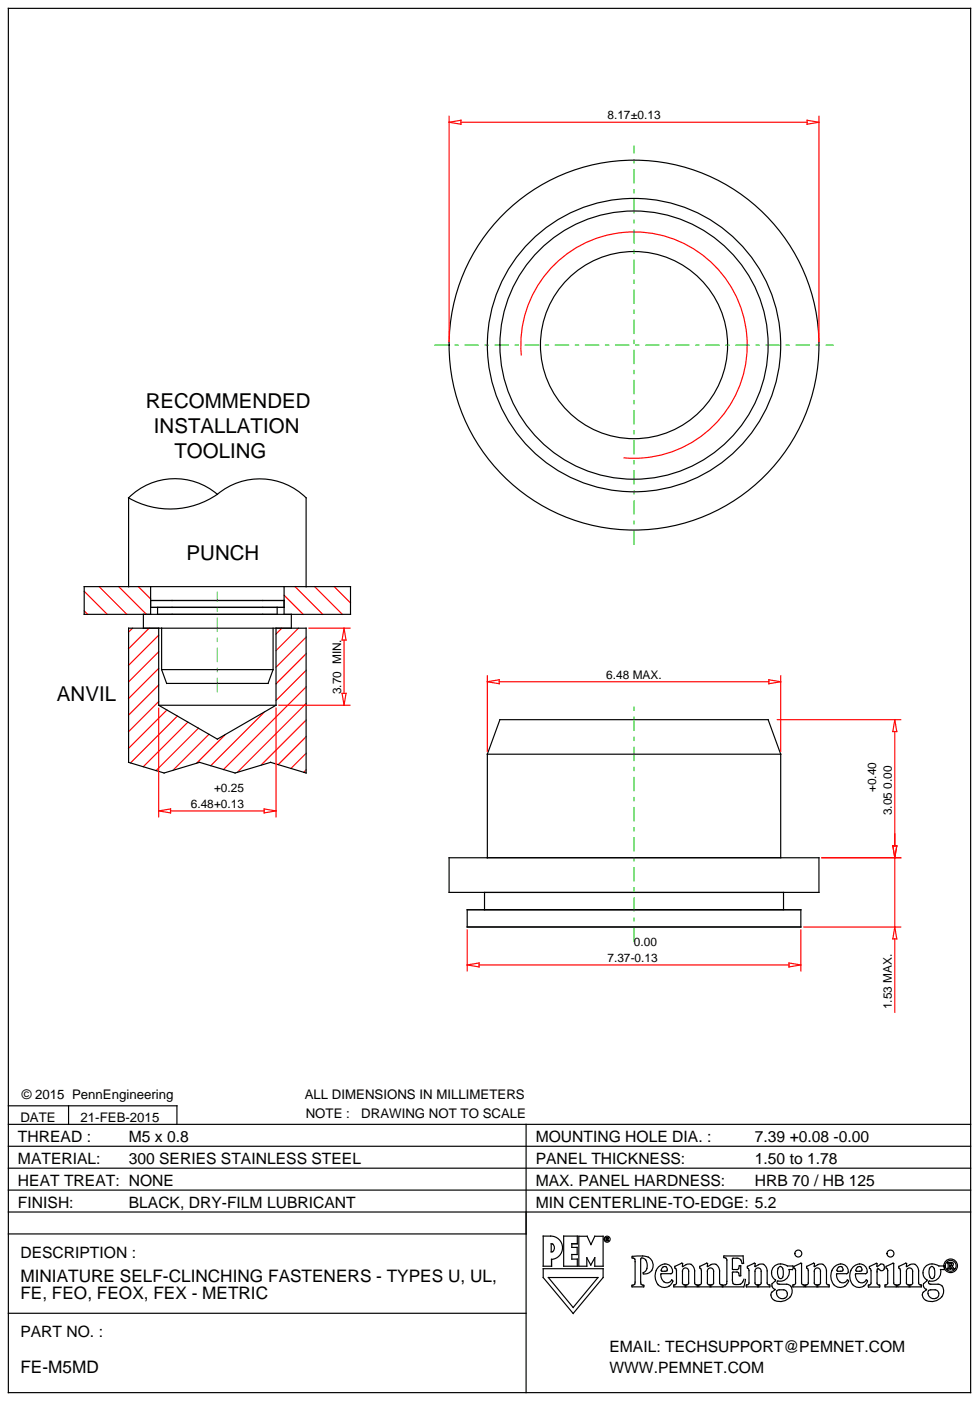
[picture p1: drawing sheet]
<svg xmlns="http://www.w3.org/2000/svg" width="207mm" height="296mm" viewBox="0 0 207 296" stroke-linecap="round" stroke-linejoin="round" font-family="sans-serif">
<g fill="none" stroke="#f00" stroke-width=".25">
<path d="M94.7 24.5v47.7M94.7 25.8l2.5-.4v.8zM97.2 25.8h73.1M170.3 25.4l2.5 .4-2.5 .4zM172.8 24.5v47.7M110 74.9a23.9 23.9 0 0 1 23.1-26 23.9 23.9 0 0 1 24.5 24.6 23.9 23.9 0 0 1-25.9 23.1M17.8 128.9l.7 .7M17.8 124.7l4.8 4.9M20.9 123.7l5.9 5.9M25 123.7l5.9 5.9M28 132.5l-.9 .8M29.2 123.7l2.6 2.6"/>
<path d="M31.5 132.5l-4.4 4.3M33.5 137.5l-6.4 6.3M33.5 134l-6.4 6.3M59.5 132.5l-1.3 1.2M59.9 125.6l4.1 4M62.2 123.7l5.9 5.9M63 132.5l-4.8 4.7M64.6 137.9l-6.4 6.3M64.6 134.4l-6.4 6.3M65.2 132.5h8.6M66.4 123.7l5.8 5.9M70.5 123.7l3.4 3.5"/>
<path d="M72.6 132.5l.4 2.5h-.8zM72.6 135v11.3M33.5 148l-6.4 6.3M33.5 144.5l-6.4 6.3M33.5 141l-6.4 6.3M33.5 149.4v22.9M35.2 149.8l-8.1 8M37.4 151l-9.9 9.9M39.6 152.3l-9.4 9.4M41.9 153.6l-9 8.9M44.1 154.9l-7.6 7.6M47.5 154.9l-6 6.1"/>
<path d="M55.8 150.2l-11.3 11.3M58.2 149.4v22.9M58.9 148.8h14.9M64.6 158.9l-3.2 3.2M64.6 155.4l-5.9 5.9M64.6 151.9l-9.5 9.5M64.6 148.4l-14.5 14.5M64.6 144.9l-17.4 17.4M64.6 141.4l-6.4 6.3M72.2 146.3h.8l-.4 2.5zM102.8 142.6v15.9M102.8 143.8l2.5-.4v.8z"/>
<path d="M105.3 143.8h56.9M162.2 143.4l2.5 .4-2.5 .4zM164 151.8h26M164.7 142.6v15.9M188.8 154.3v24.1M188.8 151.8l.4 2.5h-.9zM33.5 171.1l2.5-.5v.9zM36 171.1h19.7M55.7 170.6l2.5 .5-2.5 .4zM64.6 162.4l-.5 .5M188.3 178.4h.9l-.4 2.5zM98.6 196.2v8.6"/>
<path d="M168.9 196.2v8.6M169.6 195.5h20.4M173.4 180.9h16.6M188.8 180.9v14.6M188.8 198v15.5M188.8 195.5l.4 2.5h-.9zM98.6 203.5l2.5-.4v.9zM101.1 203.5h65.3M166.4 203.1l2.5 .4-2.5 .5z"/>
</g>
<g fill="none" stroke="#000" stroke-width=".25">
<path d="M1.8 1.8h203v292h-203zM27.1 105v18.7M45.9 104.3a13.8 13.8 0 0 0-18.8 .7M45.9 104.3a13.9 13.9 0 0 1 18.7 .7v18.7M45.9 104.3a17.5 17.5 0 0 1-18.8 .7M17.8 123.7h56.1v5.9h-56.1zM27.1 132.5h37.5v30.6l-7.5-2.3-7.5 2.3-7.5-2.3-7.5 2.3-7.5-2.3zM30.2 129.6v2.9M31.8 126.7h28.1M31.8 128.1h28.1M31.8 123.7v5.9M33.2 129.6v-1.5h25.3v1.5"/>
<path d="M33.5 132.5v16.3M34.1 132.5h.1M34.1 132.5v8.8M36.3 126.7h.1M36.3 128.1h.1M36.3 129.6h.1M55.4 126.7h.1M55.4 128.1h.1M55.4 129.6h.1M57.6 132.5v8.8M58.2 132.5v16.3M58.5 128.1h.1"/>
<path d="M59.9 123.7v5.9M61.5 129.6v2.9M33.5 148.8l12.4 7.1 12.3-7.1M33.5 148.8h24.7M34.1 141.3h23.5M34.1 141.3l1.1 2.9h21.4l1-2.9M102.8 159.1v21.8h61.9v-21.8M102.8 159.1h61.9M102.8 159.1l2.7-7.3h56.5l2.7 7.3M94.7 180.9h78.1v7.3h-78.1zM98.6 191.9h70.3v3.6h-70.3zM102.2 191.9h.1"/>
<path d="M102.2 188.3h63.1v3.6h-63.1zM102.8 180.9h.1M1.8 237.2h203M1.8 233.3h35.5v3.9M14.5 233.3v3.9M111 237.2v56.6M1.8 255.7h203M1.8 251h203M1.8 246.4h203M1.8 241.8h203M1.8 260.3h109.2M1.8 277h109.2"/>
<path d="M114.6 260.7a3.6 3.6 0 0 1 3.5 .9 2.46 2.46 0 0 1 .4 2.6 2.46 2.46 0 0 1-2.2 1.5l.1 1.4h-1.8zM114.6 267.6h12.6v1.9l-6.3 7.6-6.3-7.6zM115.7 269.5h10.4l-5.2 6.3zM116.3 262.4a.88 .88 0 0 1 .7 .8 .88 .88 0 0 1-.7 .9zM118.9 260.7h2.9v1.7h-1.2v.7h1.2v1.5h-1.2v1h1.2v1.5h-2.9zM122.1 260.8h1.8l.8 1.7 .8-1.7h1.7v6.3h-1.7v-1.8l-.9 1.6-.8-1.6v1.8h-1.7zM127.8 261.1h.5l-.1 .3 .2 .3h-.2l-.2-.3v.3h-.2zM128 261.2l.2 .1h-.2zM133.4 265h.4a4.9 4.9 0 0 1 3.4 .5 1.84 1.84 0 0 1 .5 2.2 1.84 1.84 0 0 1-2 1v-.1a1.89 1.89 0 0 0-.1-3.2h-.2l-.2 .2v4.8l.1 .6 .5 .1v.4h-2.5v-.2v-.2l.5-.1 .2-.3v-4.9a.46 .46 0 0 0-.6-.4zM139 267.2a1.6 1.6 0 0 1 1.9-.5 1.6 1.6 0 0 1 .9 1.8l-.3 .2h-2a1.32 1.32 0 0 0 .4 1.5 1.32 1.32 0 0 0 1.6 .1l.2-.3 .2 .1a1.68 1.68 0 0 1-2.8 1.2 2.83 2.83 0 0 1-.1-4.1zM139.8 267.3a.52 .52 0 0 1 .9 .1 .52 .52 0 0 1-.4 .8l-.8-.1v-.4zM145.3 270.6l-.2 .4-.4 .1v.4h2.4v-.4l-.4-.1-.2-.3v-2.6a1.39 1.39 0 0 0-.9-1.4 1.39 1.39 0 0 0-1.6 .5v-.6l-.2-.1-1.4 .6v.4l.3 .5v2.6l-.2 .4-.3 .1v.4h2.3v-.4l-.3-.1-.2-.3v-2.5a.65 .65 0 0 1 .6-.7 .65 .65 0 0 1 .7 .7v2.5"/>
<path d="M150.5 270.6l-.1 .4-.4 .1v.4h2.3v-.4l-.3-.1-.2-.3v-2.6a1.39 1.39 0 0 0-.9-1.4 1.39 1.39 0 0 0-1.6 .5v-.6l-.2-.1-1.5 .6v.4l.4 .5v2.6l-.2 .4-.4 .1v.4h2.4v-.4l-.4-.1-.2-.3v-2.5a.65 .65 0 0 1 .7-.7 .65 .65 0 0 1 .6 .7v2.5M157 269.8a1.47 1.47 0 0 1-2.4 .9l-.1-.5v-1.8l1.1-.1 .2 .2 .2 .6h.3v-2.1h-.3l-.2 .6-.2 .2h-1.1v-2.2l.2-.2a1.54 1.54 0 0 1 1.6 .4l.3 .7h.1h.2l-.1-1.6h-4.1v.4l.4 .1 .2 .4v4.5l-.1 .6-.7 .2v.4h4.4l.4-1.6M160.6 270.6l-.2 .4-.4 .1v.4h2.4v-.4l-.4-.1-.2-.3v-2.6a1.39 1.39 0 0 0-.9-1.4 1.39 1.39 0 0 0-1.6 .5v-.6l-.2-.1-1.4 .6v.4l.3 .5v2.6l-.2 .4-.3 .1v.4h2.3v-.4l-.3-.1-.2-.3v-2.5a.65 .65 0 0 1 .6-.7 .65 .65 0 0 1 .7 .7v2.5M163.2 267.2a2.27 2.27 0 0 1 2.9-.2h1.1v.8h-.7a2.05 2.05 0 0 1-2.5 2.5v.4l.2 .2h2a1.69 1.69 0 0 1 1 1.5 1.69 1.69 0 0 1-.9 1.6 2.35 2.35 0 0 1-3.6-.5v-.7l.8-.7a1.1 1.1 0 0 1-.6-1.3l.7-.7a1.92 1.92 0 0 1-.4-2.9zM163.9 272.2l.3-.1a1.87 1.87 0 0 1 1.6 .2 1.1 1.1 0 0 1-.6 1.7 1.1 1.1 0 0 1-1.4-1.1zM164.2 267.4a.48 .48 0 0 1 .6-.2 .48 .48 0 0 1 .3 .4l.2 .9a.93 .93 0 0 1-.7 1.2 1.85 1.85 0 0 1-.4-2.3zM167.5 267.1l1.4-.6h.2v4.2l.2 .3 .3 .1v.4h-2.3v-.4l.4-.1 .1-.4v-2.6l-.3-.5zM173.1 270.6l-.2 .4-.4 .1v.4h2.4v-.4l-.4-.1-.1-.3v-2.6a1.39 1.39 0 0 0-1-1.4 1.39 1.39 0 0 0-1.6 .5v-.6l-.2-.1-1.4 .6v.4l.3 .5v2.6l-.1 .4-.4 .1v.4h2.3v-.4l-.3-.1-.2-.3v-2.5a.65 .65 0 0 1 .6-.7 .65 .65 0 0 1 .7 .7v2.5M176 267.2a1.6 1.6 0 0 1 2-.5 1.6 1.6 0 0 1 .9 1.8l-.3 .2h-2a1.32 1.32 0 0 0 .4 1.5 1.32 1.32 0 0 0 1.6 .1l.2-.3 .1 .1a1.68 1.68 0 0 1-2.7 1.2 2.83 2.83 0 0 1-.2-4.1zM176.9 267.3a.52 .52 0 0 1 .9 .1 .52 .52 0 0 1-.4 .8l-.8-.1v-.4zM180 267.2a1.6 1.6 0 0 1 2-.5 1.6 1.6 0 0 1 .9 1.8l-.3 .2h-2a1.32 1.32 0 0 0 .4 1.5 1.32 1.32 0 0 0 1.6 .1l.1-.3 .2 .1a1.68 1.68 0 0 1-2.7 1.2 2.83 2.83 0 0 1-.2-4.1zM180.9 267.3a.52 .52 0 0 1 .9 .1 .52 .52 0 0 1-.4 .8l-.8-.1v-.4z"/>
<path d="M185 268.1v2.6l.2 .3 .4 .1v.4h-2.4v-.4l.4-.1 .2-.3v-2.7l-.4-.5v-.3l1.5-.7 .1 .1 .1 .6 .7-.5a.67 .67 0 0 1 .8 .6 .67 .67 0 0 1-.9 .7l-.6-.4-.1 .7M186.9 267.1l1.5-.6 .1 .1v4.1l.2 .3 .4 .1v.4h-2.4v-.4l.4-.1 .2-.4v-2.6l-.4-.5zM192.5 270.6l-.1 .4-.4 .1v.4h2.3v-.4l-.3-.1-.2-.3v-2.6a1.39 1.39 0 0 0-.9-1.4 1.39 1.39 0 0 0-1.6 .5v-.6l-.2-.1-1.5 .6v.4l.4 .5v2.6l-.2 .4-.4 .1v.4h2.4v-.4l-.4-.1-.2-.3v-2.5a.65 .65 0 0 1 .7-.7 .65 .65 0 0 1 .6 .7v2.5M195.2 267.2a2.27 2.27 0 0 1 2.9-.2h1.1l-.1 .8h-.7a2.05 2.05 0 0 1-2.4 2.5l-.1 .4 .3 .2h2a1.69 1.69 0 0 1 .9 1.5 1.69 1.69 0 0 1-.9 1.6 2.35 2.35 0 0 1-3.5-.5v-.7l.7-.7a1.1 1.1 0 0 1-.6-1.3l.8-.7a1.92 1.92 0 0 1-.4-2.9zM195.9 272.2l.3-.1a1.87 1.87 0 0 1 1.6 .2 1.1 1.1 0 0 1-.6 1.7 1.1 1.1 0 0 1-1.4-1.1zM196.2 267.4a.48 .48 0 0 1 .5-.2 .48 .48 0 0 1 .4 .4l.1 .9a.93 .93 0 0 1-.7 1.2 1.85 1.85 0 0 1-.3-2.3zM199.9 266.3h.7a.43 .43 0 0 1 .4 .3 .43 .43 0 0 1-.1 .5l.5 .6a.64 .64 0 0 1-.9-.6h-.1v.4l.2 .2h-.7l.1-.2v-.9zM200.4 266.4a.26 .26 0 0 1 .3 .3 .26 .26 0 0 1-.3 .2z"/>
<circle cx="133.8" cy="72.8" r="28.3"/>
<circle cx="133.8" cy="72.8" r="19.7"/>
<circle cx="133.8" cy="72.8" r="30.9"/>
<circle cx="133.8" cy="72.8" r="39"/>
<circle cx="128.1" cy="261.4" r=".64"/>
<circle cx="168.4" cy="264.4" r=".73"/>
<circle cx="187.8" cy="264.4" r=".73"/>
<circle cx="200.5" cy="267" r="1.44"/>
<circle cx="200.6" cy="267" r="1.15"/>
</g>
<path d="M91.7 72.8h84.1M133.8 114.8v-84M45.9 145.9v-21M133.8 198.5v-49.7" fill="none" stroke="#00c000" stroke-width=".21" stroke-dasharray="2.8 1.4 .7 1.4"/>
<g font-size="4.3">
<text x="30.7" y="86.2">RECOMMENDED</text>
<text x="32.5" y="91.3">INSTALLATION</text>
<text x="36.8" y="96.5">TOOLING</text>
<text x="39.4" y="118.1">PUNCH</text>
<text x="12" y="147.8">ANVIL</text>
</g>
<g font-size="3.6">
<text x="4.3" y="270.4">MINIATURE SELF-CLINCHING FASTENERS - TYPES U, UL,</text>
<text x="4.3" y="274.1">FE, FEO, FEOX, FEX - METRIC</text>
<text x="4.3" y="289.7">FE-M5MD</text>
</g>
<g font-size="3.3">
<text x="3.8" y="240.9">THREAD :</text>
<text x="3.8" y="245.5">MATERIAL:</text>
<text x="27.2" y="240.9">M5 x 0.8</text>
<text x="27.2" y="245.5">300 SERIES STAINLESS STEEL</text>
<text x="113" y="240.9">MOUNTING HOLE DIA. :</text>
<text x="113" y="245.5">PANEL THICKNESS:</text>
<text x="159.2" y="240.9">7.39 +0.08 -0.00</text>
<text x="159.2" y="245.5">1.50 to 1.78</text>
<text x="3.8" y="250.1">HEAT TREAT: NONE</text>
<text x="113" y="250.1">MAX. PANEL HARDNESS:</text>
<text x="159.2" y="250.1">HRB 70 / HB 125</text>
<text x="3.8" y="254.7">FINISH:</text>
<text x="27.2" y="254.7">BLACK, DRY-FILM LUBRICANT</text>
<text x="113" y="254.7">MIN CENTERLINE-TO-EDGE: 5.2</text>
<text x="4.3" y="265.4">DESCRIPTION :</text>
<text x="4.3" y="282.1">PART NO. :</text>
<text x="128.6" y="285.3">EMAIL: TECHSUPPORT@PEMNET.COM</text>
<text x="128.6" y="289.5">WWW.PEMNET.COM</text>
</g>
<g font-size="2.8">
<text x="4.6" y="231.8">© 2015 PennEngineering</text>
<text x="64.3" y="231.8">ALL DIMENSIONS IN MILLIMETERS</text>
<text x="4.3" y="236.6">DATE</text>
<text x="17" y="236.6">21-FEB-2015</text>
<text x="64.5" y="235.9">NOTE :</text>
<text x="76.2" y="235.9">DRAWING NOT TO SCALE</text>
</g>
<g font-size="2.5">
<text x="128.2" y="25.2">8.17±0.13</text>
<text x="127.9" y="143.2">6.48 MAX.</text>
<text x="72" y="146.4" transform="rotate(-90 72 146.4)">3.70 MIN.</text>
<text x="45.2" y="167.1">+0.25</text>
<text x="184.8" y="167.1" transform="rotate(-90 184.8 167.1)">+0.40</text>
<text x="188.1" y="166.4" transform="rotate(-90 188.1 166.4)">0.00</text>
<text x="40.3" y="170.4">6.48+0.13</text>
<text x="188.1" y="172" transform="rotate(-90 188.1 172)">3.05</text>
<text x="128.2" y="202.9">7.37-0.13</text>
<text x="133.7" y="199.6">0.00</text>
<text x="188.1" y="212.9" transform="rotate(-90 188.1 212.9)">1.53 MAX.</text>
</g>
</svg>
